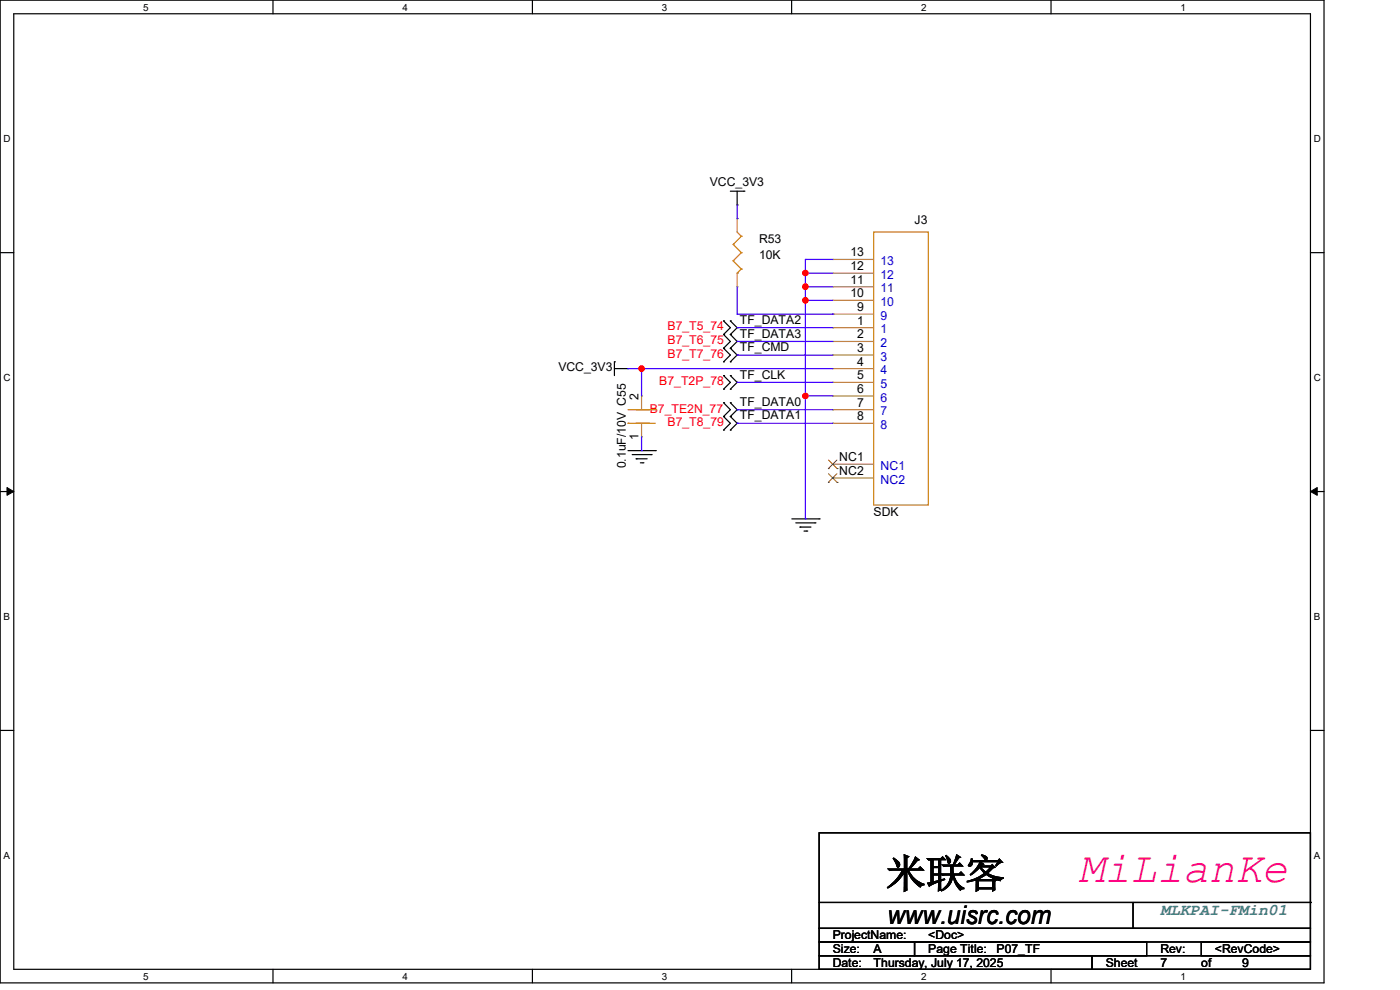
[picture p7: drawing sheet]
<svg xmlns="http://www.w3.org/2000/svg" width="297mm" height="210mm" viewBox="0 0 297 210" stroke-linecap="round" stroke-linejoin="round" font-family="sans-serif">
<g fill="none" stroke="#000" stroke-width=".25">
<path d="M0 0h280.9v208.5h-280.9zM2.9 2.9h275.1v202.7h-275.1zM57.9 0v2.9M112.9 0v2.9M167.9 0v2.9M223 0v2.9M0 53.6h2.9M154.9 40.6h2.9M156.4 43.5h.1M156.4 40.6v2.9M157.8 40.6h.1M278 53.6h2.9"/>
<path d="M130.3 76.8h.1M130.3 78.2h2.9M130.3 76.8v2.9M133.2 78.2h.1M153.5 68.1h.1M153.5 71h.1M153.5 73.9h.1M153.5 76.8h.1M153.5 79.7h.1M153.5 68.1l1.4 1.4-1.4 1.5M153.5 71l1.4 1.4-1.4 1.5M153.5 73.9l1.4 1.4-1.4 1.5"/>
<path d="M153.5 79.7l1.4 1.4-1.4 1.4M154.9 71h.1M154.9 68.1h.1M154.9 73.9h.1M154.9 76.8h.1M154.9 79.7h.1M154.9 68.1l1.5 1.4-1.5 1.5M154.9 71l1.5 1.4-1.5 1.5M154.9 73.9l1.5 1.4-1.5 1.5M154.9 79.7l1.5 1.4-1.5 1.4M133.2 95.6h5.8M134.1 96.4h4"/>
<path d="M135 97.3h.1M135 97.3h2.3M135.8 98.2h.6M136.4 98.2h.1M138.1 96.4h.1M139 95.6h.1M153.5 88.3h.1M153.5 91.2h.1M153.5 85.4h.1M153.5 82.5h.1M153.5 88.3l1.4 1.5-1.4 1.4M153.5 85.4l1.4 1.5-1.4 1.4"/>
<path d="M154.9 91.2h.1M154.9 88.3h.1M154.9 85.4h.1M154.9 82.5h.1M154.9 88.3l1.5 1.5-1.5 1.4M154.9 85.4l1.5 1.5-1.5 1.4M0 104.3h2.9M168 110.1h5.8M168.8 110.9h4.1M169.7 111.8h.1M169.7 111.8h2.3M170.6 112.6h.6"/>
<path d="M171.2 112.6h.1M172.9 110.9h.1M173.8 110.1h.1M278 104.3h2.9M0 154.9h2.9M278 154.9h2.9M173.8 176.7h104.2v20.2h-104.2zM173.8 196.9h104.2v2.9h-104.2zM173.8 199.8h20.2v2.9h-20.2zM173.8 191.4h104.2M194 199.8h49.2v2.9h-49.2zM240.4 196.9h.1"/>
<path d="M240.4 191.4v5.5M254.8 199.8h23.2v2.9h-23.2zM278 191.4h.1M57.9 205.6v2.9M112.9 205.6v2.9M167.9 205.6v2.9M173.8 202.7h57.9v2.9h-57.9zM223 205.6v2.9M231.7 202.7h46.3v2.9h-46.3z"/>
</g>
<path d="M1.5 103.4l1.4 .9-1.4 .8zM278 104.3l1.4-.9v1.7z" fill="#000"/>
<path d="M1.5 103.4l1.4 .9-1.4 .8zM278 104.3l1.4-.9v1.7z" fill="none" stroke="#000" stroke-width=".21"/>
<g fill="none" stroke="#cc8006" stroke-width=".25">
<path d="M155.5 51.9h.1M155.5 55.3h.1M155.5 51.9l1.8 1.7M155.5 55.3l1.8 1.8M156.4 58h.1M156.4 49.2l.9 .9M157.3 50.1h.1M157.3 53.6h.1M157.3 57.1h.1M157.3 50.1l-1.8 1.8M157.3 53.6l-1.8 1.7M157.3 57.1l-.9 .9"/>
<path d="M185.3 49.2h11.6v57.9h-11.6zM133.2 89.8h.1M133.2 89.8h5.8M133.2 86.9h5.8M135 86.9h.1M137.6 89.8h.1M137.6 86.9h.1M139 86.9h.1"/>
</g>
<g fill="none" stroke="#a84" stroke-width=".25">
<path d="M156.4 46.4h.1M156.4 46.4v2.8M156.4 58v2.8M176.7 58h.1M176.7 55h.1M176.7 58h8.6M176.7 55h8.6M156.4 60.8h.1M176.7 69.5h.1M176.7 63.7h.1M176.7 60.8h.1M176.7 72.4h.1"/>
<path d="M176.7 75.3h.1M176.7 78.2h.1M176.7 66.6h.1M176.7 69.5h8.6M176.7 63.7h8.6M176.7 60.8h8.6M176.7 72.4h8.6M176.7 75.3h8.6M176.7 78.2h8.6M176.7 66.6h8.6M136.1 92.7h.1M136.1 84h.1"/>
<path d="M136.1 84v2.9M136.1 89.8v2.9M176.7 81.1h.1M176.7 84h.1M176.7 86.9h.1M176.7 89.8h.1M176.7 98.5h.1M176.7 81.1h8.6M176.7 84h8.6M176.7 86.9h8.6M176.7 89.8h8.6M176.7 98.5h8.6"/>
<path d="M176.7 101.4h.1M176.7 101.4h8.6"/>
</g>
<path d="M175.7 99.4h.1M175.8 97.6l1.8 1.8M177.5 97.6l-1.8 1.8M177.6 99.4h.1M175.7 102.3h.1M175.8 100.5l1.8 1.8M177.5 100.5l-1.8 1.8M177.6 102.3h.1" fill="none" stroke="#804000" stroke-width=".21"/>
<path d="M170.9 55h.1M170.9 58h.1M170.9 55h5.8M170.9 58h5.8" fill="none" stroke="#4200ff" stroke-width=".25"/>
<circle cx="170.9" cy="57.9" r=".55" fill="#f00"/>
<circle cx="170.9" cy="57.9" r=".55" fill="none" stroke="#f00" stroke-width=".25"/>
<path d="M170.9 60.8h.1M170.9 60.8h5.8" fill="none" stroke="#4200ff" stroke-width=".25"/>
<circle cx="170.8" cy="60.8" r=".56" fill="#f00"/>
<circle cx="170.8" cy="60.8" r=".56" fill="none" stroke="#f00" stroke-width=".25"/>
<g fill="none" stroke="#4200ff" stroke-width=".25">
<path d="M170.9 58h.1M170.9 55v29M133.2 78.2h.1M133.2 78.2h2.9M156.4 69.5h.1M156.4 72.4h.1M156.4 75.3h.1M156.4 69.5h20.3M156.4 72.4h20.3M156.4 75.3h20.3M170.9 63.7h.1M170.9 60.8h.1"/>
<path d="M170.9 63.7h5.8M156.4 81.1h.1M156.4 86.9h.1M156.4 89.8h.1M156.4 81.1h20.3M156.4 86.9h20.3M156.4 89.8h20.3M170.9 84h.1M170.9 84h5.8"/>
</g>
<circle cx="170.9" cy="63.7" r=".55" fill="#f00"/>
<circle cx="170.9" cy="63.7" r=".55" fill="none" stroke="#f00" stroke-width=".25"/>
<path d="M170.9 84v26.1M170.9 110.1h.1" fill="none" stroke="#4200ff" stroke-width=".25"/>
<circle cx="170.9" cy="84" r=".55" fill="#f00"/>
<circle cx="170.9" cy="84" r=".55" fill="none" stroke="#f00" stroke-width=".25"/>
<path d="M136.1 78.2h.1M136.1 78.2v5.8M136.1 78.2h40.6" fill="none" stroke="#4200ff" stroke-width=".25"/>
<circle cx="136.1" cy="78.2" r=".55" fill="#f00"/>
<circle cx="136.1" cy="78.2" r=".55" fill="none" stroke="#f00" stroke-width=".25"/>
<path d="M156.4 46.4h.1M156.4 43.5v2.9M156.4 66.6h.1M156.4 60.8v5.8M156.4 66.6h20.3M176.7 66.6h.1M136.1 95.6h.1M136.1 92.7v2.9" fill="none" stroke="#4200ff" stroke-width=".25"/>
<circle cx="170.9" cy="57.9" r=".55" fill="#f00"/>
<circle cx="170.9" cy="57.9" r=".55" fill="none" stroke="#f00" stroke-width=".25"/>
<circle cx="170.8" cy="60.8" r=".56" fill="#f00"/>
<circle cx="170.8" cy="60.8" r=".56" fill="none" stroke="#f00" stroke-width=".25"/>
<circle cx="170.9" cy="63.7" r=".55" fill="#f00"/>
<circle cx="170.9" cy="63.7" r=".55" fill="none" stroke="#f00" stroke-width=".25"/>
<circle cx="170.9" cy="84" r=".55" fill="#f00"/>
<circle cx="170.9" cy="84" r=".55" fill="none" stroke="#f00" stroke-width=".25"/>
<circle cx="136.1" cy="78.2" r=".55" fill="#f00"/>
<circle cx="136.1" cy="78.2" r=".55" fill="none" stroke="#f00" stroke-width=".25"/>
<text font-size="9.2" fill="#ff0080" x="228.8" y="187">MiLianKe</text>
<text font-size="8.4" x="188" y="188.2">米联客</text>
<text font-size="5.5" x="188.3" y="196">www.uisrc.com</text>
<text font-size="3.5" fill="#408080" x="246.2" y="194.1">MLKPAI-FMin01</text>
<g font-size="2.6">
<text x="150.6" y="39.4">VCC_3V3</text>
<text x="194" y="47.5">J3</text>
<text x="161" y="51.6">R53</text>
<text x="161" y="55">10K</text>
<text x="180.4" y="57.3">12</text>
<text x="180.4" y="54.4">13</text>
<text x="180.4" y="63.1">10</text>
<text x="180.4" y="60.2">11</text>
<text x="181.9" y="66">9</text>
<text x="157" y="68.7">TF_DATA2</text>
<text x="157" y="71.6">TF_DATA3</text>
<text x="181.9" y="68.9">1</text>
<text x="181.9" y="71.8">2</text>
<text x="157" y="74.5">TF_CMD</text>
<text x="181.9" y="74.7">3</text>
<text x="181.9" y="77.6">4</text>
<text x="118.4" y="78.8">VCC_3V3</text>
<text x="157" y="80.3">TF_CLK</text>
<text x="181.9" y="80.5">5</text>
<text x="181.9" y="83.4">6</text>
<text x="135.5" y="84.9" transform="rotate(-90 135.5 84.9)">2</text>
<text x="157" y="86.1">TF_DATA0</text>
<text x="157" y="89">TF_DATA1</text>
<text x="181.9" y="86.3">7</text>
<text x="181.9" y="89.2">8</text>
<text x="135.5" y="93.3" transform="rotate(-90 135.5 93.3)">1</text>
<text x="132.8" y="99.4" transform="rotate(-90 132.8 99.4)">0.1uF/10V C55</text>
<text x="178.1" y="97.8">NC1</text>
<text x="178.1" y="100.8">NC2</text>
<text x="185.3" y="109.5">SDK</text>
<text x="176.7" y="199.3">ProjectName:</text>
<text x="176.7" y="202.1">Size:</text>
<text x="185.3" y="202.1">A</text>
<text x="196.9" y="202.1">Page Title:</text>
<text x="196.9" y="199.3">&lt;Doc&gt;</text>
<text x="211.4" y="202.1">P07_TF</text>
<text x="246.2" y="202.1">Rev:</text>
<text x="257.7" y="202.1">&lt;RevCode&gt;</text>
<text x="176.7" y="205.1">Date:</text>
<text x="185.3" y="205.1">Thursday, July 17, 2025</text>
<text x="234.6" y="205.1">Sheet</text>
<text x="246.2" y="205.1">7</text>
<text x="254.8" y="205.1">of</text>
<text x="263.5" y="205.1">9</text>
</g>
<g font-size="2.6" fill="#00c">
<text x="186.8" y="59.1">12</text>
<text x="186.8" y="56.2">13</text>
<text x="186.8" y="64.9">10</text>
<text x="186.8" y="62">11</text>
<text x="186.8" y="70.7">1</text>
<text x="186.8" y="67.8">9</text>
<text x="186.8" y="73.6">2</text>
<text x="186.8" y="76.5">3</text>
<text x="186.8" y="79.4">4</text>
<text x="186.8" y="82.3">5</text>
<text x="186.8" y="85.2">6</text>
<text x="186.8" y="88.1">7</text>
<text x="186.8" y="91">8</text>
<text x="186.8" y="99.7">NC1</text>
<text x="186.8" y="102.6">NC2</text>
</g>
<g font-size="2.6" fill="#f00">
<text x="141.6" y="70.1">B7_T5_74</text>
<text x="141.6" y="73">B7_T6_75</text>
<text x="141.6" y="75.9">B7_T7_76</text>
<text x="139.9" y="81.7">B7_T2P_78</text>
<text x="137.8" y="87.5">B7_TE2N_77</text>
<text x="141.6" y="90.4">B7_T8_79</text>
</g>
<g font-size="2.1">
<text x="30.4" y="2.2">5</text>
<text x="85.4" y="2.2">4</text>
<text x="140.4" y="2.2">3</text>
<text x="195.4" y="2.2">2</text>
<text x="250.4" y="2.2">1</text>
<text x=".8" y="30.1">D</text>
<text x="278.7" y="30.1">D</text>
<text x=".8" y="80.8">C</text>
<text x="278.7" y="80.8">C</text>
<text x=".8" y="131.5">B</text>
<text x="278.7" y="131.5">B</text>
<text x=".8" y="182.2">A</text>
<text x="278.7" y="182.2">A</text>
<text x="30.4" y="207.8">5</text>
<text x="85.4" y="207.8">4</text>
<text x="140.4" y="207.8">3</text>
<text x="195.4" y="207.8">2</text>
<text x="250.4" y="207.8">1</text>
</g>
</svg>
